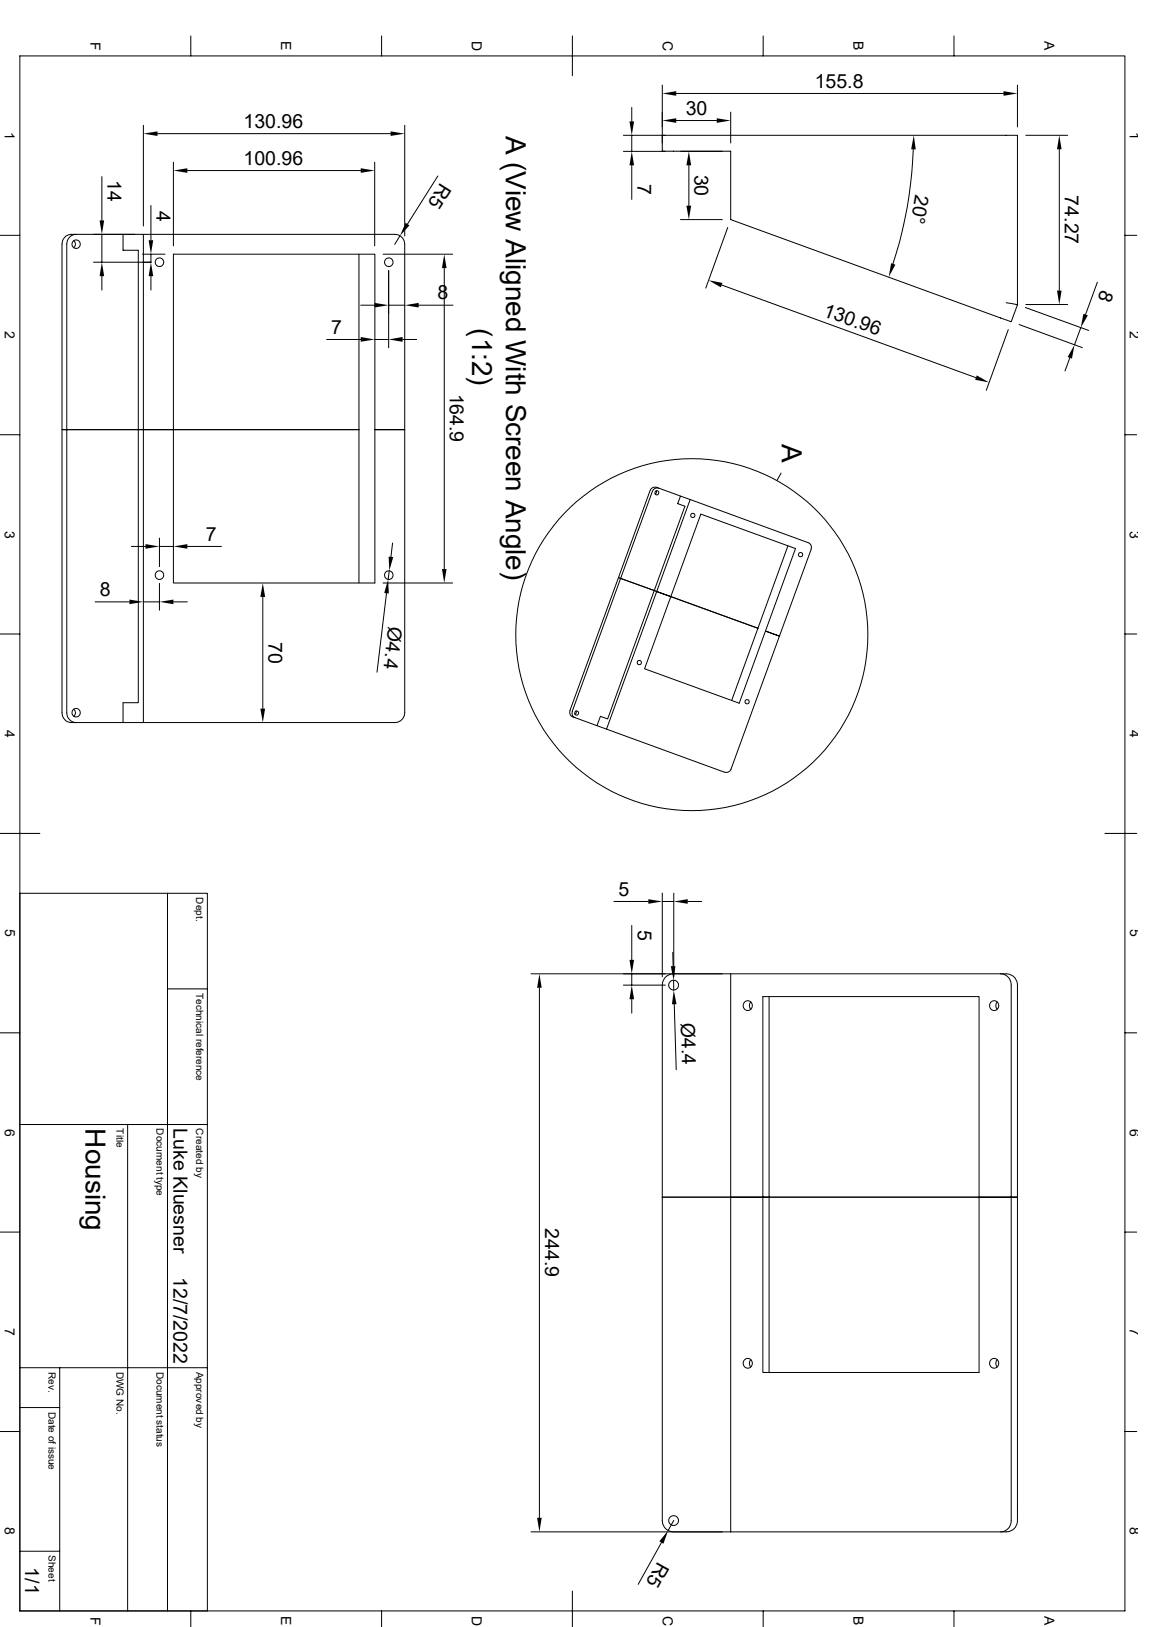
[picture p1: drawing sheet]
<svg xmlns="http://www.w3.org/2000/svg" width="297mm" height="420mm" viewBox="0 0 297 420" stroke-linecap="round" stroke-linejoin="round" font-family="sans-serif">
<g fill="none" stroke="#000" stroke-width=".26">
<path d="M5.1 14.4h285.2v401.4h-285.2zM49.2 9.3v5.1M98.5 9.3v5.1M147.7 9.3v10.3M196.9 9.3v5.1M246.2 9.3v5.1M37 32.3v26M40.6 34.5h60.2M104.4 32.3v28.6M160.9 34.9h10.8M160.9 39.1h10.8M163 27.7v3.6"/>
<path d="M163 34.9v4.2M170.9 22v17h17.7v17.7l72.3 26.4 1.7-4.4M170.9 34.9h91.7v43.8l-3-.6M174.5 24.1h84.5M174.5 31.1h10.5M175.6 39.1h10.8M188.6 29v7.9M235.7 38.5a105.5 105.5 0 0 1-5.3 29.6M262.6 22v10.8M264.7 34.9h10.8M273.3 38.5v36.5M26.3 45.6v11.3"/>
<path d="M38.9 53v9M44.7 41.9v21.6M48.3 44h44.8M96.7 41.9v21.6M113 45.4l-7.8 12.4M163 42.7v8.8M175.6 56.7h10.8M177.8 42.7v10.4M187.8 58.7l-5.7 15.7M0 60.7h5.1M19 62.1a1.08 1.08 0 0 1 0 1.8M19.6 60.5h-1.2a2.53 2.53 0 0 0-2.4 2.5v47.9h1.2"/>
<path d="M19.6 60.5a2.53 2.53 0 0 0-2.4 2.5v121a2.53 2.53 0 0 0 2.4 2.5M19.6 60.5h12.2v4.1h3.9v46.3M24.1 60.5h10.7M26.3 60.5v7.2M26.3 71.3v3.6M31.8 60.5h5.2v50.4h-1.3M36.8 65.6h5.8M37 60.5h64.9a2.6 2.6 0 0 1 2.5 2.5v47.9h-7.7M38.9 65.6l.1 2.1h-14.9M38.9 71.3v3.6M92.6 65.6v84.9M93.1 78.8h3.6"/>
<path d="M98.8 65.6h18M100.3 69.8v20M100.3 78.8h4.1M103.2 60.9l-1.3 2.2M108 78.8h8.9M114.6 69.2v77.7M186.2 73.6l65.6 23.9M264.6 79.4l16.3 5.9M264.7 78.6h10.8M283.2 72.9l-3.1 8.3M290.3 60.7h3M84.3 87.6h8.8"/>
<path d="M96.7 87.6h3.6M103.9 87.6h3.6M260.2 85.1l-5.7 15.7M263 83.8l16.3 5.9M276.1 92.4l-1.3 3.4M278.9 84.6l-1.6 4.4M0 112.2h5.1M35.7 110.9h9M35.7 110.9v70.5h-4v5.1h-12.1M35.7 110.9h-19.7v73.1a2.53 2.53 0 0 0 2.4 2.5h1.2M44.7 110.9v39.6h52v-39.6M92.6 110.9h-55.6v75.6h-5.2"/>
<path d="M96.7 110.9h7.7v73.1a2.6 2.6 0 0 1-2.5 2.5h-64.9M96.7 110.9v-45.3h-52v45.3M290.3 112.2h3M41.1 138.9v7.4M169.3 126.7l.1 .5-.4 .3M169.9 126l-.9 .1-.6 .7-20.7 56.8M175.6 128.1l2.5 .8-8.6 23.8-.7-.3M178.1 128.9l30.4 11.2 .8 .6v1M201.5 122.1l-1 1.9M24.6 155.4h8.8M33.9 141.1h3.6M37 155.4h4.1"/>
<path d="M41.1 150.6v6.9M41.1 141.1h3.6M44.7 155.4h3.6M48.3 141.1h8.8M67.8 154.1v28.8M98.8 150.5h18M99.7 153.1l-2.4 20.4M100.5 147.3l-.3 2.3M101.3 140.2l-.4 3.5M160.1 149.3l-.5-.2-12.5 34.3v1a1.43 1.43 0 0 0 1.3 .9M160.1 149.3l8.7 3.1M160.1 149.3l-.5-.2 8.2-22.5 .3-.5 .6-.3 1.2 .2 5.7 2.1-.7 1.9 1.8 .7-7.9 21.7"/>
<path d="M168.8 152.4l4.3 1.6M168.8 152.4l-12 33.2-1.9-.7-.8 2.4-5.7-2M173.1 154l7.7-21.3 24.5 8.9-7.8 21.3M173.1 154l-3.6-1.3-13 35.5-2.4-.9M173.1 154l-6.8 18.6 24.5 8.9 6.7-18.6M173.1 154l22.5 8.2M203.3 140.9l-14.5 39.9M209.3 141.7l-8.2 22.5-3.6-1.3M0 163.7h5.1M197.5 162.9l3.6 1.3-12.5 34.3-.6 .8h-1M290.3 163.7h3M19 183.1a1.08 1.08 0 0 1 0 1.8"/>
<path d="M147.7 183.6v1l.7 .7M148.6 183.5l.1 .5-.4 .4M156.5 188.2l30.5 11.1M0 215.1h10.3M285.1 215.1h8.2M5.1 230.6h48.4v185.2M43.2 230.6v185.2M158.4 232.7h8.9M163 238.9v8.9M170.9 230.5v21.6M170.9 232.7h3M173.9 230.5v21.6"/>
<path d="M177.5 232.7h3.6M43.2 255.3h10.3M137 251.4h122.6a2.89 2.89 0 0 1 3 2.9v138.2a2.89 2.89 0 0 1-3 2.9h-71M139.2 255v136.8M160.9 254.3h10.8M163 251.4v2.9M163 257.9v3.6M173.6 245.8l.1 3.6M173.8 253l.1 2.6M173.8 251.4a2.89 2.89 0 0 0-2.9 2.9v138.2a2.89 2.89 0 0 0 2.9 2.9M174 259.2l.5 16.9M188.6 251.4v144"/>
<path d="M193.8 258.7a1.33 1.33 0 0 0 0 1.8M198.5 257.3v97M257.3 258.7a1.33 1.33 0 0 0 0 1.8M258.2 251.4a2.82 2.82 0 0 1 2.7 2.9v54.7h-8.3M0 266.6h5.1M290.3 266.6h3M5.1 290.3h48.4M32.9 290.3v125.5M0 318.1h5.1M170.9 309h25.9v45.3h55.8v-45.3M188.6 309h9.9M198.5 309h54.1"/>
<path d="M198.5 309h-1.6l-.1-51.7h55.8v51.7M252.6 309h10h-1.7v83.5a2.82 2.82 0 0 1-2.7 2.9M290.3 318.1h3M5.1 353.1h48.4M15.4 353.1v62.7M193.8 351a1.33 1.33 0 0 0 0 1.8M257.3 351a1.33 1.33 0 0 0 0 1.8M0 369.5h5.1M5.1 363.3h10.3M290.3 369.5h3M137 395.4h51.6M170.7 398.2l-6 10.8"/>
<path d="M173.9 392.5l-1.5 2.6M5.1 400.4h10.3M49.2 415.8v4.1M98.5 415.8v4.1M147.7 410.7v9.2M196.9 415.8v4.1M246.2 415.8v4.1"/>
<circle cx="19.6" cy="63" r="1.09"/>
<circle cx="41.2" cy="67.7" r="1.11"/>
<circle cx="100.3" cy="67.7" r="1.11"/>
<circle cx="169.5" cy="127.2" r=".53"/>
<circle cx="178.8" cy="133.1" r=".55"/>
<circle cx="41.2" cy="148.5" r="1.11"/>
<circle cx="100.3" cy="148.5" r="1.11"/>
<circle cx="206.6" cy="143.2" r=".55"/>
<circle cx="165" cy="171" r=".55"/>
<circle cx="178.5" cy="163.8" r="45.4"/>
<circle cx="19.6" cy="184" r="1.09"/>
<circle cx="148.8" cy="184.1" r=".53"/>
<circle cx="192.8" cy="181.2" r=".55"/>
<circle cx="173.8" cy="254.3" r="1.27"/>
<circle cx="193" cy="259.6" r="1.22"/>
<circle cx="256.5" cy="259.6" r="1.22"/>
<circle cx="193" cy="352" r="1.22"/>
<circle cx="256.5" cy="352" r="1.22"/>
<circle cx="173.8" cy="392.5" r="1.27"/>
</g>
<g fill="#000">
<path d="M37 34.5l3.6-.6v1.2zM100.8 33.9l3.6 .6-3.6 .6zM162.4 31.3h1.2l-.6 3.6zM170.9 24.1l3.6-.6v1.2zM170.9 31.1l3.6-.6v1.2zM185 30.5l3.6 .6-3.6 .6zM235.8 34.9l.5 3.7-1.2-.1zM259 23.5l3.6 .6-3.6 .6zM273.3 34.9l.6 3.6h-1.1zM25.7 56.9h1.2l-.6 3.6zM44.7 44l3.6-.6v1.2zM93.1 43.4l3.6 .6-3.6 .6z"/>
<path d="M104.6 57.5l1.1 .7-2.5 2.7zM163 39.1l.6 3.6h-1.2zM177.8 39.1l.6 3.6h-1.3zM177.1 53.1h1.3l-.6 3.6zM26.3 67.7l.6 3.6h-1.2zM38.9 67.7l.6 3.6h-1.1zM38.4 62h1.1l-.6 3.6zM96.7 78.2l3.6 .6-3.6 .6zM104.4 78.8l3.6-.6v1.2zM114.6 65.6l.6 3.6h-1.2zM182.8 72.3l3.6 .7-.4 1.2zM230 67.9l1.1 .4-1.8 3.2z"/>
<path d="M272.8 75h1.1l-.6 3.6zM93.1 87l3.6 .6-3.6 .6zM100.3 87.6l3.6-.6v1.2zM252.1 96.9l3.1 1.8-3.6-.7zM277.3 89l-.7 3.6-1.1-.4zM279.6 81l1.1 .4-1.8 3.2zM33.4 154.8l3.6 .6-3.6 .6zM37.5 140.5l3.6 .6-3.6 .5zM41.1 155.4l3.6-.6v1.2zM44.7 141.1l3.6-.6v1.1zM67.8 150.5l.6 3.6h-1.2zM100.2 149.6l.1 3.6-1.2-.1z"/>
<path d="M100.3 143.7l1.2 .1-1 3.5zM114 146.9h1.2l-.6 3.6zM67.2 182.9h1.2l-.6 3.6zM167.3 232.1l3.6 .6-3.6 .6zM173.9 232.7l3.6-.6v1.2zM139.2 251.4l.6 3.6h-1.2zM163 254.3l.6 3.6h-1.2zM162.4 247.8h1.2l-.6 3.6zM173.1 249.4h1.2l-.5 3.6zM173.9 255.6l.7 3.6h-1.2zM138.6 391.8h1.2l-.6 3.6zM172.4 395.1l-1.2 3.4-1.1-.6z"/>
</g>
<g font-size="7.2">
<text x="130.6" y="35" transform="rotate(90 130.6 35)">A (View Aligned With Screen Angle)</text>
<text x="121.9" y="84.8" transform="rotate(90 121.9 84.8)">(1:2)</text>
<text x="201.7" y="114.7" transform="rotate(90 201.7 114.7)">A</text>
<text x="22.1" y="291.3" transform="rotate(90 22.1 291.3)">Housing</text>
</g>
<g font-size="5">
<text x="210.3" y="22.6">155.8</text>
<text x="177" y="29.6">30</text>
<text x="62.9" y="33">130.96</text>
<text x="27.7" y="46.5" transform="rotate(90 27.7 46.5)">14</text>
<text x="62.9" y="42.5">100.96</text>
<text x="113.7" y="47.1" transform="rotate(122 113.7 47.1)">R5</text>
<text x="164.5" y="47.5" transform="rotate(90 164.5 47.5)">7</text>
<text x="179.2" y="45.1" transform="rotate(90 179.2 45.1)">30</text>
<text x="236.3" y="50.1" transform="rotate(100 236.3 50.1)">20°</text>
<text x="274.8" y="50.5" transform="rotate(90 274.8 50.5)">74.27</text>
<text x="40.4" y="54.4" transform="rotate(90 40.4 54.4)">4</text>
<text x="112.9" y="77.3">8</text>
<text x="284.1" y="74.5" transform="rotate(110 284.1 74.5)">8</text>
<text x="212.2" y="81.5" transform="rotate(20 212.2 81.5)">130.96</text>
<text x="85.5" y="86.1">7</text>
<text x="116.1" y="101.6" transform="rotate(90 116.1 101.6)">164.9</text>
<text x="53.1" y="139.6">7</text>
<text x="25.8" y="153.8">8</text>
<text x="100.3" y="161.7" transform="rotate(97 100.3 161.7)">Ø4.4</text>
<text x="69.3" y="165.7" transform="rotate(90 69.3 165.7)">70</text>
<text x="159.6" y="231.2">5</text>
<text x="164.5" y="240.1" transform="rotate(90 164.5 240.1)">5</text>
<text x="175.7" y="264" transform="rotate(88 175.7 264)">Ø4.4</text>
<text x="44.7" y="291.3" transform="rotate(90 44.7 291.3)">Luke Kluesner</text>
<text x="140.7" y="317.1" transform="rotate(90 140.7 317.1)">244.9</text>
<text x="44.7" y="329.6" transform="rotate(90 44.7 329.6)">12/7/2022</text>
<text x="6.5" y="404.6" transform="rotate(90 6.5 404.6)">1/1</text>
<text x="169.7" y="403" transform="rotate(119 169.7 403)">R5</text>
</g>
<g font-size="3.6">
<text x="23.3" y="10.8" transform="rotate(90 23.3 10.8)">F</text>
<text x="72.6" y="10.7" transform="rotate(90 72.6 10.7)">E</text>
<text x="121.8" y="10.5" transform="rotate(90 121.8 10.5)">D</text>
<text x="171" y="10.5" transform="rotate(90 171 10.5)">C</text>
<text x="220.3" y="10.7" transform="rotate(90 220.3 10.7)">B</text>
<text x="269.5" y="10.7" transform="rotate(90 269.5 10.7)">A</text>
<text x="1.3" y="34" transform="rotate(90 1.3 34)">1</text>
<text x="291.6" y="34" transform="rotate(90 291.6 34)">1</text>
<text x="1.3" y="85.5" transform="rotate(90 1.3 85.5)">2</text>
<text x="291.6" y="85.5" transform="rotate(90 291.6 85.5)">2</text>
<text x="1.3" y="136.9" transform="rotate(90 1.3 136.9)">3</text>
<text x="291.6" y="136.9" transform="rotate(90 291.6 136.9)">3</text>
<text x="1.3" y="188.4" transform="rotate(90 1.3 188.4)">4</text>
<text x="291.6" y="188.4" transform="rotate(90 291.6 188.4)">4</text>
<text x="1.3" y="239.9" transform="rotate(90 1.3 239.9)">5</text>
<text x="291.6" y="239.9" transform="rotate(90 291.6 239.9)">5</text>
<text x="1.3" y="291.3" transform="rotate(90 1.3 291.3)">6</text>
<text x="291.6" y="291.3" transform="rotate(90 291.6 291.3)">6</text>
<text x="1.3" y="342.8" transform="rotate(90 1.3 342.8)">7</text>
<text x="291.6" y="342.8" transform="rotate(90 291.6 342.8)">7</text>
<text x="1.3" y="394.3" transform="rotate(90 1.3 394.3)">8</text>
<text x="291.6" y="394.3" transform="rotate(90 291.6 394.3)">8</text>
<text x="23.3" y="417.3" transform="rotate(90 23.3 417.3)">F</text>
<text x="72.6" y="417.2" transform="rotate(90 72.6 417.2)">E</text>
<text x="121.8" y="417.1" transform="rotate(90 121.8 417.1)">D</text>
<text x="171" y="417.1" transform="rotate(90 171 417.1)">C</text>
<text x="220.3" y="417.2" transform="rotate(90 220.3 417.2)">B</text>
<text x="269.5" y="417.2" transform="rotate(90 269.5 417.2)">A</text>
</g>
<g font-size="2.6">
<text x="50.6" y="231.6" transform="rotate(90 50.6 231.6)">Dept.</text>
<text x="50.6" y="256.3" transform="rotate(90 50.6 256.3)">Technical reference</text>
<text x="30.1" y="291.3" transform="rotate(90 30.1 291.3)">Title</text>
<text x="40.3" y="291.3" transform="rotate(90 40.3 291.3)">Document type</text>
<text x="50.6" y="291.3" transform="rotate(90 50.6 291.3)">Created by</text>
<text x="12.5" y="354.1" transform="rotate(90 12.5 354.1)">Rev.</text>
<text x="30.1" y="354.1" transform="rotate(90 30.1 354.1)">DWG No.</text>
<text x="40.3" y="354.1" transform="rotate(90 40.3 354.1)">Document status</text>
<text x="50.6" y="354.1" transform="rotate(90 50.6 354.1)">Approved by</text>
<text x="12.5" y="364.4" transform="rotate(90 12.5 364.4)">Date of issue</text>
<text x="12.5" y="401.4" transform="rotate(90 12.5 401.4)">Sheet</text>
</g>
</svg>
